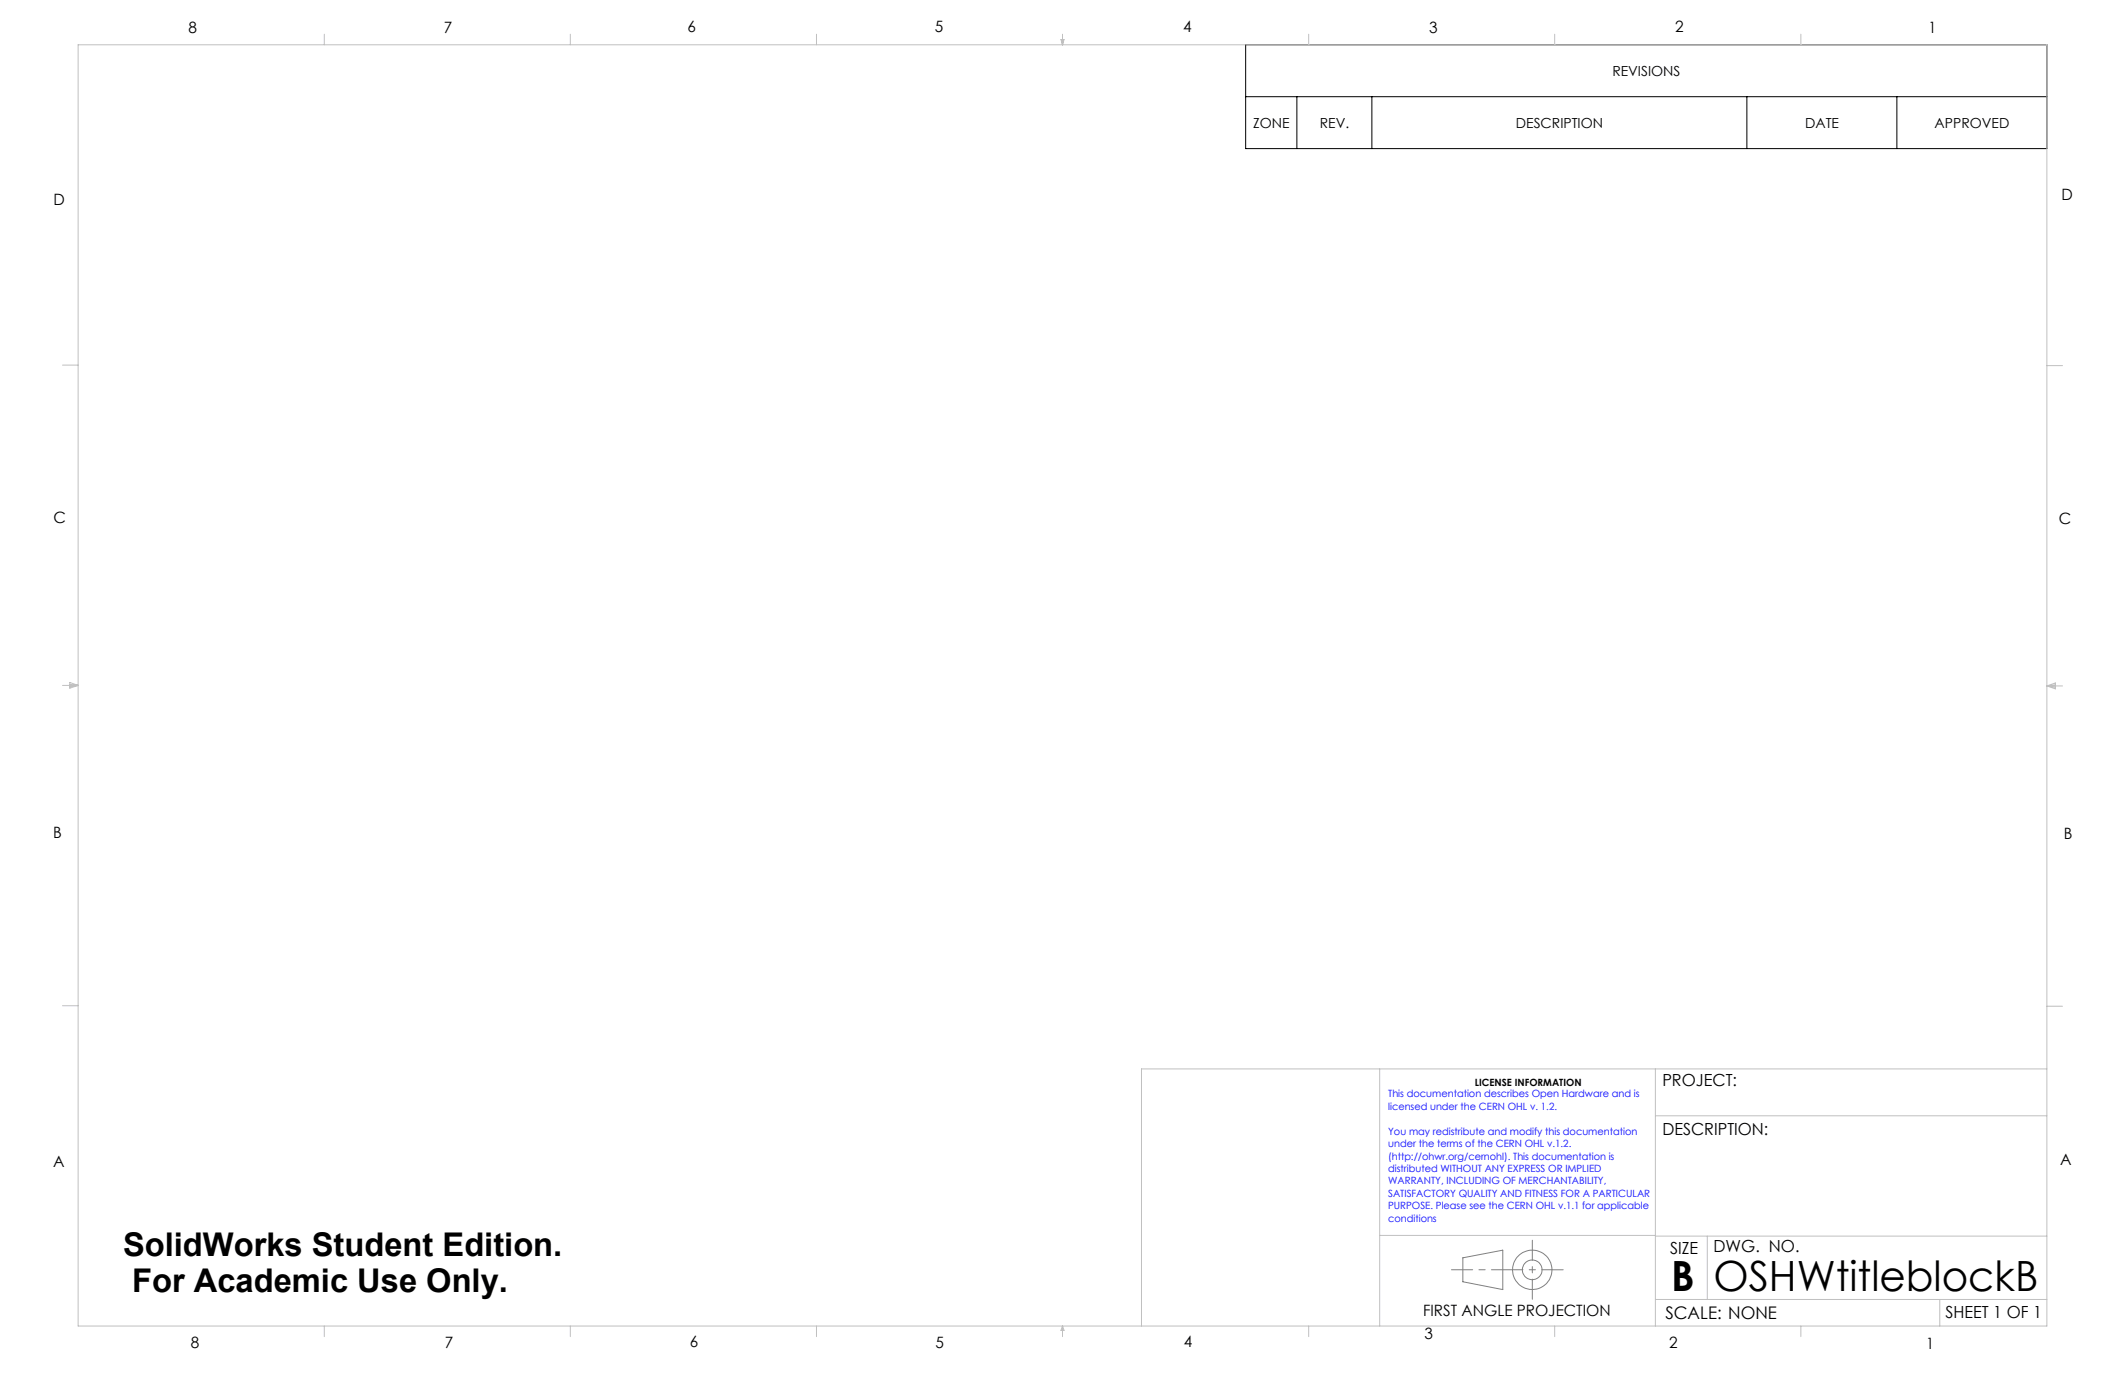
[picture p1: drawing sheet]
<svg xmlns="http://www.w3.org/2000/svg" width="432mm" height="279mm" viewBox="0 0 432 279" stroke-linecap="round" stroke-linejoin="round" font-family="sans-serif">
<g fill="none" stroke="#808080" stroke-width=".2">
<path d="M297.3 255.6l8.1-1.6v8l-8.1-1.5zM315.3 258h2.3"/>
<circle cx="311.4" cy="258" r="2"/>
<circle cx="311.4" cy="258" r="4"/>
</g>
<path d="M253.1 9.1h162.8v21.1h-162.8zM253.1 19.6h162.8M263.5 19.6v10.6M278.8 19.6v10.6M355 19.6v10.6M385.4 19.6v10.6" fill="none" stroke="#000" stroke-width=".2"/>
<path d="M307.4 258h8" fill="none" stroke="#808080" stroke-width=".2" stroke-dasharray="15.2 1.3 1.3 1.3" stroke-dashoffset="13.1"/>
<path d="M307.4 258h-12.5" fill="none" stroke="#808080" stroke-width=".2" stroke-dasharray="15.2 1.3 1.3 1.3" stroke-dashoffset="10.9"/>
<path d="M311.4 252v12" fill="none" stroke="#808080" stroke-width=".2" stroke-dasharray="6.3 1.3 1.3 1.3" stroke-dashoffset="2.3"/>
<g fill="none" stroke="#c0c0c0" stroke-width=".2">
<path d="M15.9 9.1h400v260.4h-400zM65.9 6.9v2.2M115.9 6.9v2.2M165.9 6.9v2.2M215.6 8h.6l-.3 1.1zM215.7 8l.2 1.1M215.9 6.9v2.2M216 8l-.1 1.1M265.9 6.9v2.2M315.9 6.9v2.2M365.9 6.9v2.2M12.7 74.2h3.2"/>
<path d="M415.9 74.3h3.2M12.7 139.3h3.2M14.2 139.1l1.7 .2M14.2 138.7l1.7 .6-1.7 .5zM15.9 139.3l-1.7 .3M415.9 139.4h3.2M415.9 139.4l1.8-.6v1.2zM415.9 139.4l1.8 .3M417.7 139.2l-1.8 .2M12.7 204.4h3.2M280.4 217.2v52.3M336.4 217.2v52.3"/>
<path d="M415.9 204.5h3.2M415.9 217.2h-183.9v52.3M336.4 226.7h79.5M280.4 251h56M336.4 251.2h79.5M346.9 251.2v12.9M65.9 269.5v2.1M115.9 269.5v2.1M165.9 269.5v2.1M215.9 269.5v2.1M215.9 269.5l.3 .8h-.6zM265.9 269.5v2.1"/>
<path d="M315.9 269.5v2.1M336.4 264.1h79.5M365.9 269.5v2.1M394.2 264.1v5.4"/>
</g>
<g font-size="8.5">
<text x="339.6" y="262.4">B</text>
<text x="348.2" y="262.4">OSHWtitleblockB</text>
</g>
<g font-size="6.6">
<text x="25" y="255.3">SolidWorks Student Edition.</text>
<text x="26.8" y="262.5">For Academic Use Only.</text>
</g>
<text font-size="3.5" x="338.4" y="268">SCALE: NONE</text>
<g font-size="3.4">
<text x="337.8" y="220.7">PROJECT:</text>
<text x="337.8" y="230.7">DESCRIPTION:</text>
<text x="339.4" y="254.9">SIZE</text>
<text x="348.2" y="254.5">DWG. NO.</text>
<text x="395.3" y="267.9">SHEET 1 OF 1</text>
</g>
<g font-size="3.2">
<text x="38.3" y="6.7">8</text>
<text x="90.2" y="6.7">7</text>
<text x="139.7" y="6.5">6</text>
<text x="190" y="6.5">5</text>
<text x="240.4" y="6.5">4</text>
<text x="290.4" y="6.7">3</text>
<text x="340.4" y="6.5">2</text>
<text x="391.9" y="6.7">1</text>
<text x="10.9" y="41.6">D</text>
<text x="418.9" y="40.7">D</text>
<text x="10.9" y="106.3">C</text>
<text x="418.4" y="106.4">C</text>
<text x="10.8" y="170.2">B</text>
<text x="419.4" y="170.6">B</text>
<text x="10.8" y="237.2">A</text>
<text x="418.6" y="236.8">A</text>
<text x="289.2" y="267.5">FIRST ANGLE PROJECTION</text>
<text x="38.8" y="273.8">8</text>
<text x="90.4" y="273.8">7</text>
<text x="140.2" y="273.8">6</text>
<text x="190.1" y="273.9">5</text>
<text x="240.5" y="273.8">4</text>
<text x="289.5" y="272.1">3</text>
<text x="339.1" y="273.8">2</text>
<text x="391.4" y="274.1">1</text>
</g>
<g font-size="2.8">
<text x="327.6" y="15.4">REVISIONS</text>
<text x="254.6" y="26">ZONE</text>
<text x="268.2" y="26">REV.</text>
<text x="308" y="26">DESCRIPTION</text>
<text x="366.8" y="26">DATE</text>
<text x="393.1" y="26">APPROVED</text>
</g>
<text font-size="2" x="299.7" y="220.7">LICENSE INFORMATION</text>
<g font-size="2" fill="#00f">
<text x="282.1" y="223">This documentation describes Open Hardware and is</text>
<text x="282.1" y="225.5">licensed under the CERN OHL v. 1.2.</text>
<text x="282.1" y="230.6">You may redistribute and modify this documentation</text>
<text x="282.1" y="233.1">under the terms of the CERN OHL v.1.2.</text>
<text x="282.1" y="235.6">(http://ohwr.org/cernohl). This documentation is</text>
<text x="282.1" y="238.2">distributed WITHOUT ANY EXPRESS OR IMPLIED</text>
<text x="282.1" y="240.7">WARRANTY, INCLUDING OF MERCHANTABILITY,</text>
<text x="282.1" y="243.2">SATISFACTORY QUALITY AND FITNESS FOR A PARTICULAR</text>
<text x="282.1" y="245.7">PURPOSE. Please see the CERN OHL v.1.1 for applicable</text>
<text x="282.1" y="248.2">conditions</text>
</g>
</svg>
